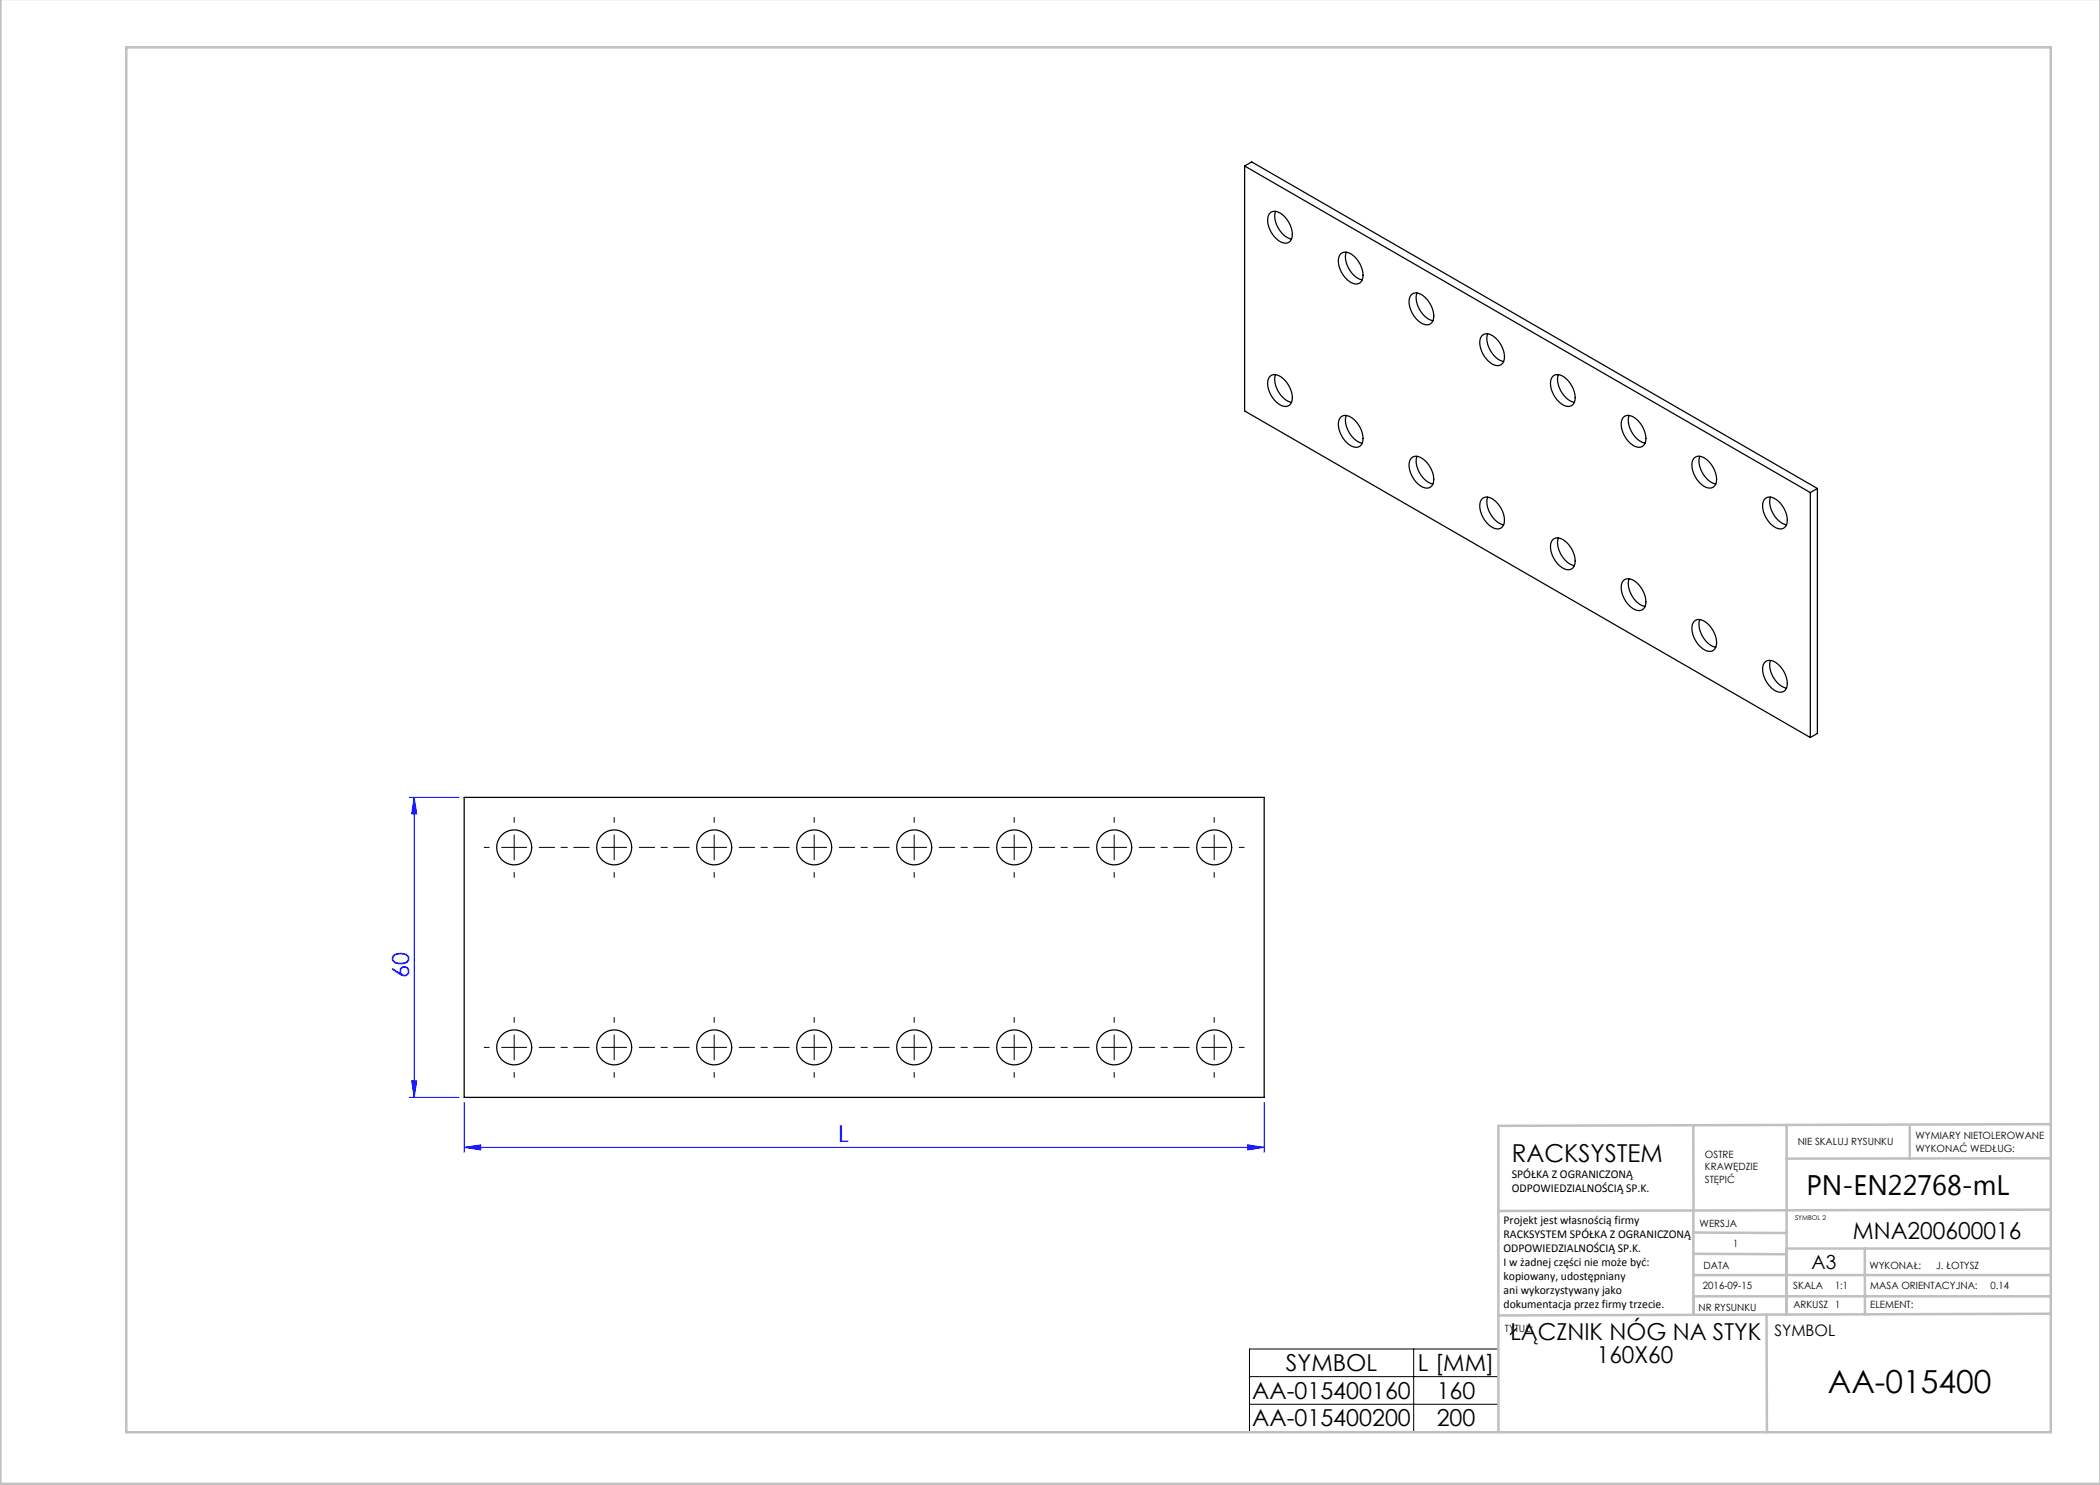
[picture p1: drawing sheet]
<svg xmlns="http://www.w3.org/2000/svg" width="420mm" height="297mm" viewBox="0 0 420 297" stroke-linecap="round" stroke-linejoin="round" font-family="sans-serif">
<path d="M81.8 159.5h10M82.8 159.5v60M82.8 159.5l.5 3.3h-1zM81.8 219.5h10M82.3 216.2h1l-.5 3.3zM92.8 229.5l3.3-.5v1zM92.8 220.5v10M92.8 229.5h160M249.5 229l3.3 .5-3.3 .5zM252.8 220.5v10" fill="none" stroke="#00f" stroke-width=".2"/>
<path d="M120.3 169.5h5M122.8 167v5M120.3 209.5h5M122.8 207v5M249.9 269.8h49.8v16.6h-49.8zM249.9 275.3h49.8M282.7 269.8v16.6M249.9 280.9h49.8" fill="none" stroke="#000" stroke-width=".2"/>
<g fill="none" stroke="#000" stroke-width=".2" stroke-dasharray="15.2 1.3 1.3 1.3">
<path d="M97.8 169.5h-1M102.8 169.5v2.5M102.8 169.5h2.5M102.8 169.5v-2.5M102.8 169.5h-2.5M102.8 174.5v1M102.8 164.5v-1M122.8 174.5v1M122.8 164.5v-1M142.8 169.5v2.5M142.8 169.5h2.5M142.8 169.5v-2.5"/>
<path d="M142.8 169.5h-2.5M142.8 174.5v1M142.8 164.5v-1M162.8 169.5v2.5M162.8 169.5h2.5M162.8 169.5v-2.5M162.8 169.5h-2.5M162.8 174.5v1M162.8 164.5v-1M182.8 169.5v2.5M182.8 169.5h2.5M182.8 169.5v-2.5"/>
<path d="M182.8 169.5h-2.5M182.8 174.5v1M182.8 164.5v-1M202.8 169.5v2.5M202.8 169.5h2.5M202.8 169.5v-2.5M202.8 169.5h-2.5M202.8 174.5v1M202.8 164.5v-1M222.8 169.5v2.5M222.8 169.5h2.5M222.8 169.5v-2.5"/>
<path d="M222.8 169.5h-2.5M222.8 174.5v1M222.8 164.5v-1M242.8 169.5v2.5M242.8 169.5h2.5M242.8 169.5v-2.5M242.8 169.5h-2.5M242.8 174.5v1M242.8 164.5v-1M247.8 169.5h1M97.8 209.5h-1M102.8 209.5v2.5"/>
<path d="M102.8 209.5h2.5M102.8 209.5v-2.5M102.8 209.5h-2.5M102.8 214.5v1M102.8 204.5v-1M122.8 214.5v1M122.8 204.5v-1M142.8 209.5v2.5M142.8 209.5h2.5M142.8 209.5v-2.5M142.8 209.5h-2.5M142.8 214.5v1"/>
<path d="M142.8 204.5v-1M162.8 209.5v2.5M162.8 209.5h2.5M162.8 209.5v-2.5M162.8 209.5h-2.5M162.8 214.5v1M162.8 204.5v-1M182.8 209.5v2.5M182.8 209.5h2.5M182.8 209.5v-2.5M182.8 209.5h-2.5M182.8 214.5v1"/>
<path d="M182.8 204.5v-1M202.8 209.5v2.5M202.8 209.5h2.5M202.8 209.5v-2.5M202.8 209.5h-2.5M202.8 214.5v1M202.8 204.5v-1M222.8 209.5v2.5M222.8 209.5h2.5M222.8 209.5v-2.5M222.8 209.5h-2.5M222.8 214.5v1"/>
<path d="M222.8 204.5v-1M242.8 209.5v2.5M242.8 209.5h2.5M242.8 209.5v-2.5M242.8 209.5h-2.5M242.8 214.5v1M242.8 204.5v-1M247.8 209.5h1"/>
</g>
<g fill="none" stroke="#000" stroke-width=".2" stroke-dasharray="15.2 1.3 1.3 1.3" stroke-dashoffset="12.1">
<path d="M117.8 169.5h-10M137.8 169.5h-10M157.8 169.5h-10M177.8 169.5h-10M197.8 169.5h-10M217.8 169.5h-10M237.8 169.5h-10M117.8 209.5h-10M137.8 209.5h-10M157.8 209.5h-10M177.8 209.5h-10M197.8 209.5h-10"/>
<path d="M217.8 209.5h-10M237.8 209.5h-10"/>
</g>
<g fill="none" stroke="#c0c0c0" stroke-width=".5">
<path d="M.1 -.1v296.9h419.9M25.2 9.5h385v276.9h-385zM338.7 225.2v16.9M357.3 225v37.9M382 225.4v6.3M410.1 224.8l-110.4 .4v61.2M410.1 231.7h-52.8M338.7 259.3h71.5M338.7 255h71.5M338.7 250.8l18.6 .1M338.7 246.5l18.6 .1M338.7 242.1v20.9"/>
<path d="M373 249.7v13.2M410.1 241.9l-110.4 .3M410.2 249.7h-52.9v13.2M353.3 262.9l.1 23.5M410.2 262.7l-110.5 .4"/>
</g>
<g fill="#00f">
<path d="M92.8 229.5l3.3-.5v1zM249.5 229l3.3 .5-3.3 .5z"/>
<path d="M82.8 159.5l.5 3.3h-1zM82.3 216.2h1l-.5 3.3z"/>
</g>
<g fill="none" stroke="#000" stroke-width=".25">
<path d="M248.9 33.2l113.2 65.3M248.9 33.2l1.4-.8 113.2 65.3M248.9 33.2v49l113.2 65.3M253.9 42.7a1.64 1.64 0 0 1 2.3 0 5 5 0 0 1 2.1 5.1 1.52 1.52 0 0 1-2.5 .4 5 5 0 0 1-2.1-5.1zM255.1 42.3a4.9 4.9 0 0 0 3.2 5.5M268 50.9a1.64 1.64 0 0 1 2.4 0 5 5 0 0 1 2 5.1 1.52 1.52 0 0 1-2.5 .3 5 5 0 0 1-2.1-5.1zM269.2 50.4a4.9 4.9 0 0 0 3.2 5.6M282.2 59.1a1.64 1.64 0 0 1 2.3 0 5 5 0 0 1 2.1 5 1.52 1.52 0 0 1-2.5 .4 5 5 0 0 1-2.1-5.1zM283.4 58.6a4.9 4.9 0 0 0 3.2 5.5M253.9 75.4a1.64 1.64 0 0 1 2.3 0 5 5 0 0 1 2.1 5.1 1.52 1.52 0 0 1-2.5 .3 5 5 0 0 1-2.1-5.1zM255.1 74.9a4.9 4.9 0 0 0 3.2 5.6M296.3 67.2a1.64 1.64 0 0 1 2.4 0 5 5 0 0 1 2 5.1 1.52 1.52 0 0 1-2.5 .4 5 5 0 0 1-2.1-5.1z"/>
<path d="M297.5 66.8a4.9 4.9 0 0 0 3.2 5.5M310.5 75.4a1.64 1.64 0 0 1 2.3 0 5 5 0 0 1 2.1 5.1 1.52 1.52 0 0 1-2.6 .3 5 5 0 0 1-2-5.1zM311.7 74.9a4.9 4.9 0 0 0 3.2 5.6M268 83.6a1.64 1.64 0 0 1 2.4 0 5 5 0 0 1 2 5 1.52 1.52 0 0 1-2.5 .4 5 5 0 0 1-2.1-5.1zM269.2 83.1a4.9 4.9 0 0 0 3.2 5.5M282.2 91.7a1.64 1.64 0 0 1 2.3 0 5 5 0 0 1 2.1 5.1 1.52 1.52 0 0 1-2.5 .4 5 5 0 0 1-2.1-5.1zM283.4 91.3a4.9 4.9 0 0 0 3.2 5.5M296.3 99.9a1.64 1.64 0 0 1 2.4 0 5 5 0 0 1 2 5.1 1.52 1.52 0 0 1-2.5 .3 5 5 0 0 1-2.1-5.1zM297.5 99.4a4.9 4.9 0 0 0 3.2 5.6M324.6 83.5a1.64 1.64 0 0 1 2.3 .1 5 5 0 0 1 2.1 5 1.52 1.52 0 0 1-2.5 .4 5 5 0 0 1-2.1-5.1zM325.8 83.1a4.9 4.9 0 0 0 3.2 5.5M338.7 91.7a1.64 1.64 0 0 1 2.4 0 5 5 0 0 1 2.1 5.1 1.52 1.52 0 0 1-2.6 .3 5 5 0 0 1-2.1-5z"/>
<path d="M340 91.3a4.9 4.9 0 0 0 3.2 5.5M352.9 99.9a1.64 1.64 0 0 1 2.3 0 5 5 0 0 1 2.1 5.1 1.52 1.52 0 0 1-2.5 .3 5 5 0 0 1-2.1-5.1zM354.1 99.4a4.9 4.9 0 0 0 3.2 5.6M362.1 98.5v49M363.5 97.7v49l-1.4 .8M363.5 97.7l-1.4 .8M310.5 108a1.64 1.64 0 0 1 2.3 .1 5 5 0 0 1 2.1 5 1.52 1.52 0 0 1-2.6 .4 5 5 0 0 1-2-5.1zM311.7 107.6a4.9 4.9 0 0 0 3.2 5.5M324.6 116.2a1.64 1.64 0 0 1 2.3 0 5 5 0 0 1 2.1 5.1 1.52 1.52 0 0 1-2.5 .3 5 5 0 0 1-2.1-5zM325.8 115.7a4.9 4.9 0 0 0 3.2 5.6M338.7 124.4a1.64 1.64 0 0 1 2.4 0 5 5 0 0 1 2.1 5.1 1.52 1.52 0 0 1-2.6 .3 5 5 0 0 1-2.1-5.1zM340 123.9a4.9 4.9 0 0 0 3.2 5.6"/>
<path d="M352.9 132.5a1.64 1.64 0 0 1 2.3 0 5 5 0 0 1 2.1 5.1 1.52 1.52 0 0 1-2.5 .4 5 5 0 0 1-2.1-5.1zM354.1 132.1a4.9 4.9 0 0 0 3.2 5.5M92.8 159.5h160v60h-160z"/>
<circle cx="102.8" cy="169.5" r="3.5"/>
<circle cx="122.8" cy="169.5" r="3.5"/>
<circle cx="142.8" cy="169.5" r="3.5"/>
<circle cx="162.8" cy="169.5" r="3.5"/>
<circle cx="182.8" cy="169.5" r="3.5"/>
<circle cx="202.8" cy="169.5" r="3.5"/>
<circle cx="222.8" cy="169.5" r="3.5"/>
<circle cx="242.8" cy="169.5" r="3.5"/>
<circle cx="102.8" cy="209.5" r="3.5"/>
<circle cx="122.8" cy="209.5" r="3.5"/>
<circle cx="142.8" cy="209.5" r="3.5"/>
<circle cx="162.8" cy="209.5" r="3.5"/>
<circle cx="182.8" cy="209.5" r="3.5"/>
<circle cx="202.8" cy="209.5" r="3.5"/>
<circle cx="222.8" cy="209.5" r="3.5"/>
<circle cx="242.8" cy="209.5" r="3.5"/>
</g>
<text font-size="6.3" x="365.6" y="278.5">AA-015400</text>
<text font-size="5.6" x="361.3" y="239.1">PN-EN22768-mL</text>
<text font-size="4.9" x="302.4" y="232.4">RACKSYSTEM</text>
<g font-size="4.7" fill="#00f">
<text x="81.8" y="195.5" transform="rotate(-90 81.8 195.5)">60</text>
<text x="167.6" y="228.5">L</text>
</g>
<g font-size="4.7">
<text x="370.6" y="247.8">MNA200600016</text>
<text x="301.8" y="268.1">ŁĄCZNIK NÓG NA STYK</text>
<text x="257.2" y="274.2">SYMBOL</text>
<text x="283.6" y="274.2">L [MM]</text>
<text x="319.4" y="272.6">160X60</text>
<text x="250.5" y="279.8">AA-015400160</text>
<text x="287.3" y="279.8">160</text>
<text x="250.5" y="285.3">AA-015400200</text>
<text x="287.3" y="285.3">200</text>
</g>
<text font-size="3.9" x="362.3" y="253.8">A3</text>
<text font-size="3.2" x="354.9" y="267.2">SYMBOL</text>
<g font-size="2.4">
<text x="302.4" y="235.6">SPÓŁKA Z OGRANICZONĄ</text>
<text x="302.4" y="238.4">ODPOWIEDZIALNOŚCIĄ SP.K.</text>
<text x="300.7" y="244.7">Projekt jest własnością firmy</text>
<text x="300.7" y="247.5">RACKSYSTEM SPÓŁKA Z OGRANICZONĄ</text>
<text x="300.7" y="250.3">ODPOWIEDZIALNOŚCIĄ SP.K.</text>
<text x="300.7" y="253.1">I w żadnej części nie może być:</text>
<text x="300.7" y="256">kopiowany, udostępniany</text>
<text x="300.7" y="258.8">ani wykorzystywany jako</text>
<text x="300.7" y="261.6">dokumentacja przez firmy trzecie.</text>
</g>
<g font-size="2">
<text x="383.1" y="227.9">WYMIARY NIETOLEROWANE</text>
<text x="341" y="231.6">OSTRE</text>
<text x="359.5" y="228.9">NIE SKALUJ RYSUNKU</text>
<text x="383.1" y="230.4">WYKONAĆ WEDŁUG:</text>
<text x="341" y="234.1">KRAWĘDZIE</text>
<text x="341" y="236.6">STĘPIĆ</text>
<text x="339.9" y="245.4">WERSJA</text>
<text x="346.6" y="249.5">1</text>
<text x="340.6" y="257.7">2016-09-15</text>
<text x="340.7" y="253.8">DATA</text>
<text x="358.7" y="257.7">SKALA</text>
<text x="367" y="257.7">1:1</text>
<text x="373.9" y="253.8">WYKONAŁ:</text>
<text x="374.1" y="257.7">MASA ORIENTACYJNA:</text>
<text x="387.2" y="253.8">J. ŁOTYSZ</text>
<text x="398.1" y="257.7">0.14</text>
<text x="339.7" y="262.3">NR RYSUNKU</text>
<text x="358.7" y="261.7">ARKUSZ 1</text>
<text x="374.1" y="261.7">ELEMENT:</text>
<text x="301" y="266.4">TYTUŁ:</text>
</g>
<text font-size="1.3" x="359" y="244">SYMBOL 2</text>
</svg>
